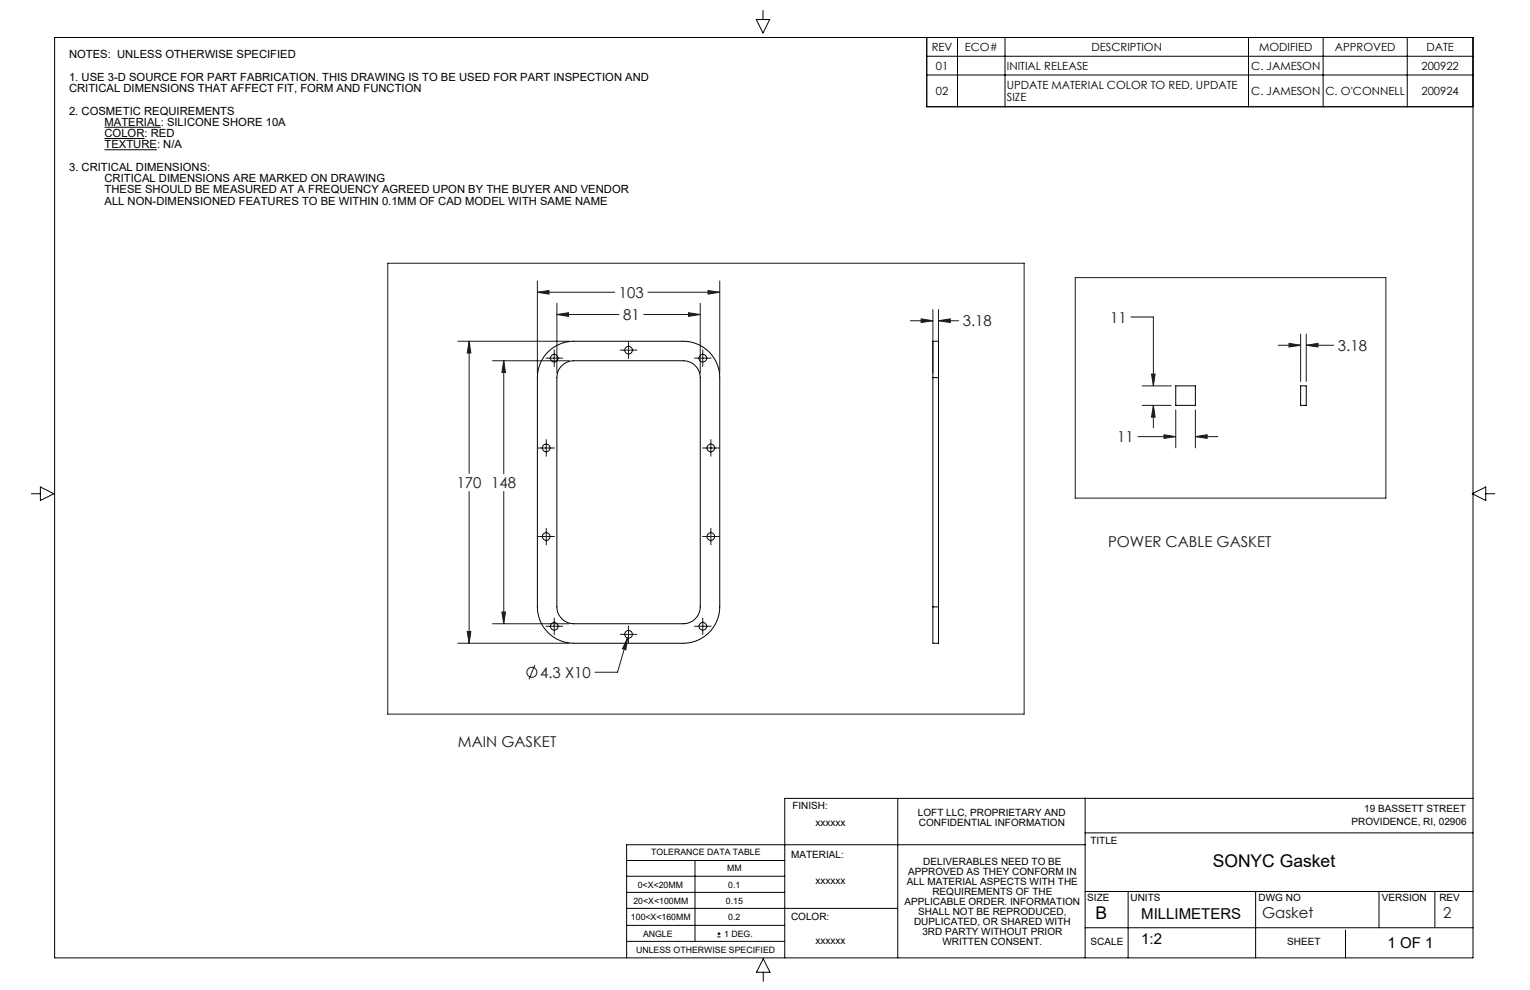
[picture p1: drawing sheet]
<svg xmlns="http://www.w3.org/2000/svg" width="432mm" height="279mm" viewBox="0 0 432 279" stroke-linecap="round" stroke-linejoin="round" font-family="sans-serif">
<g fill="none" stroke="#191924" stroke-width=".28">
<path d="M109.4 74.3h179.6v127.2h-179.6zM151.7 79.3v26M203.1 79.3v26M303.5 78.4h87.6v62.2h-87.6zM129.2 96.3h31.4M132.4 96.3l.5 3.3h-1zM132.4 96.3v37.4M151.7 82.5l3.2-.5v1zM151.7 82.5h21.8M156.4 98.7v4.7M157.2 88.8l3.2-.5v1zM157.2 85.6v19.7"/>
<path d="M157.2 88.8h17.5M175 98.8h4.7M177.4 96.5v4.7M181.7 88.8h15.9M182.9 82.5h20.2M194.3 88.3l3.3 .5-3.3 .5zM197.6 85.6v19.7M198.3 98.7v4.7M199.8 82l3.3 .5-3.3 .5zM256.9 90.5h6.4M260 90l3.3 .5-3.3 .5zM263.3 87.3v18"/>
<path d="M264.9 90.5l3.3-.5v1zM264.9 87.3v18M264.9 90.5h5.6M319.2 89.5h6.3v19.4M360.7 97.4h6.4M363.8 96.9l3.3 .5-3.3 .5zM367.1 94.3v13.3M368.7 97.4l3.3-.5v1zM368.7 94.3v13.3M368.7 97.4h7.7M139 101.8h21.6M142.2 101.8l.5 3.3h-1.1z"/>
<path d="M142.2 101.8v31.9M154.1 101.1h4.7M196 101.1h4.7M322.3 108.9h8.3M322.3 114.4h8.3M325 105.6h1l-.5 3.3zM325.5 114.4v6.4M325.5 114.4l.5 3.3h-1zM331.8 115.7v10.7M337.4 115.7v10.7M132.4 138.7v42.8M142.2 138.7v37.3"/>
<path d="M151.8 126.4h4.7M154.2 124.1v4.7M198.3 126.4h4.7M200.6 124.1v4.7M321.1 123.2h10.7M328.5 122.7l3.3 .5-3.3 .5zM337.4 123.2l3.3-.5v1zM337.4 123.2h6.3M151.8 151.4h4.7M154.2 149.1v4.7M198.3 151.4h4.7M200.6 149.1v4.7"/>
<path d="M131.9 178.2h1l-.5 3.3zM139 176h21.6M141.6 172.7h1.1l-.5 3.3zM154.1 176.7h4.7M156.4 174.4v4.7M175 179h4.7M177.4 176.7v4.7M196 176.7h4.7M198.3 174.4v4.7M129.2 181.5h31.4M150.9 187.7l-1.6 4M177.1 180.1l-.5 3.3-.9-.3z"/>
<path d="M177.1 180.1l-2.8 9.6h-6.4"/>
<circle cx="150.1" cy="189.7" r="1.41"/>
</g>
<g fill="none" stroke="#000" stroke-width=".28">
<path d="M15.4 10.6h400.3v259.7h-400.3zM213.4 5.5h3.8l-1.9 3.8zM215.3 3v2.5M261.5 10.6v19.5h154.2M261.5 15.9h154.2M270.2 10.6v19.5M283.6 10.6v19.5M352.4 10.6v19.5M373.4 10.6v19.5M397.2 10.6v19.5M29.5 35.9h15.9M29.5 39.1h11.3"/>
<path d="M261.5 21.2h154.2M29.5 42.3h14.8M8.9 139.3h2.5M11.4 137.4l3.8 1.9-3.8 2zM415.5 139.3l3.8-1.9v3.9zM419.3 139.3h2.6M253.4 225.3v45M306.2 238.4h-129.4v31.9M306.2 235.1h109.5M306.2 225.2v45.1M415.7 225.3h-194.2v45M176.8 256.4h76.6"/>
<path d="M176.8 251.8h44.7M176.8 247.3h44.7M176.8 242.9h44.7M196.1 242.9v22.8M306.2 251.6h109.5M318.4 251.6v18.7M354.4 251.6v18.7M389.2 251.7v10.1M405 251.6v9.9M176.8 265.7h44.7M176.8 261.2h44.7M202.5 264.4h.8"/>
<path d="M202.5 263.5h.8M202.9 263.1v.8M215.4 270.6l1.9 3.8h-3.8zM215.4 274.4v2.5M306.2 261.8h109.5M379.7 262.5v7.8"/>
</g>
<path d="M132.4 96.3l.5 3.3h-1zM131.9 178.2h1l-.5 3.3zM151.7 82.5l3.2-.5v1zM199.8 82l3.3 .5-3.3 .5zM142.2 101.8l.5 3.3h-1.1zM141.6 172.7h1.1l-.5 3.3zM157.2 88.8l3.2-.5v1zM194.3 88.3l3.3 .5-3.3 .5zM177.1 180.1l-1.4 3 .9 .3zM264.9 90.5l3.3-.5v1zM260 90l3.3 .5-3.3 .5zM337.4 123.2l3.3-.5v1zM328.5 122.7l3.3 .5-3.3 .5zM325 105.6h1l-.5 3.3zM325.5 114.4l.5 3.3h-1zM363.8 96.9l3.3 .5-3.3 .5zM368.7 97.4l3.3-.5v1z" fill="#191924"/>
<g fill="none" stroke="#000" stroke-width=".28">
<path d="M155 99a10.4 10.4 0 0 1 6.9-2.7h31a10.3 10.3 0 0 1 10.2 10.3v64.7a10.3 10.3 0 0 1-10.2 10.2h-31a10.3 10.3 0 0 1-10.2-10.2v-64.7a10 10 0 0 1 3.3-7.6zM158.8 103l1.4-.9 1.7-.3h31a4.8 4.8 0 0 1 4.7 4.8v64.7a4.8 4.8 0 0 1-4.7 4.7h-31a4.7 4.7 0 0 1-4.7-4.7v-64.7l.2-1.7zM263.3 106.6v-10.3h1.6v10.3M263.3 106.6v64.7M263.3 106.6h1.6M264.9 106.6v64.7M331.8 108.9h5.6v5.5h-5.6zM367.1 108.9h1.6v5.5h-1.6zM263.3 171.3v10.2h1.6v-10.2M263.3 171.3h1.6"/>
<circle cx="177.4" cy="98.8" r="1.08"/>
<circle cx="156.4" cy="101.1" r="1.08"/>
<circle cx="198.3" cy="101.1" r="1.08"/>
<circle cx="154.1" cy="126.4" r="1.08"/>
<circle cx="200.6" cy="126.4" r="1.08"/>
<circle cx="154.1" cy="151.4" r="1.08"/>
<circle cx="200.6" cy="151.4" r="1.08"/>
<circle cx="156.4" cy="176.8" r="1.08"/>
<circle cx="177.4" cy="179" r="1.08"/>
<circle cx="198.3" cy="176.8" r="1.08"/>
</g>
<g font-size="4.9">
<text x="342.3" y="244.6">SONYC Gasket</text>
<text x="309.1" y="259.4">B</text>
</g>
<g font-size="4.2" fill="#191924">
<text x="174.7" y="84.1">103</text>
<text x="175.8" y="90.4">81</text>
<text x="271.7" y="92.1">3.18</text>
<text x="313.3" y="91.1">11</text>
<text x="377.6" y="99">3.18</text>
<text x="315.3" y="124.8">11</text>
<text x="128.9" y="137.8">170 148</text>
<text x="312.7" y="154.4">POWER CABLE GASKET</text>
<text x="152.4" y="191.3">4.3 X10</text>
<text x="129.2" y="210.9">MAIN GASKET</text>
<text x="356.2" y="259.2">Gasket</text>
<text x="407.3" y="259.2">2</text>
</g>
<g font-size="4.2">
<text x="322.1" y="259.4">MILLIMETERS</text>
<text x="322.1" y="266.6">1:2</text>
<text x="391.6" y="267.5">1 OF 1</text>
</g>
<g font-size="3.2">
<text x="19.5" y="16.5">NOTES: UNLESS OTHERWISE SPECIFIED</text>
<text x="263" y="14.4">REV</text>
<text x="272.3" y="14.4">ECO#</text>
<text x="308" y="14.4">DESCRIPTION</text>
<text x="355.3" y="14.4">MODIFIED</text>
<text x="376.7" y="14.4">APPROVED</text>
<text x="402.6" y="14.4">DATE</text>
<text x="19.5" y="22.9">1. USE 3-D SOURCE FOR PART FABRICATION. THIS DRAWING IS TO BE USED FOR PART INSPECTION AND</text>
<text x="264.1" y="19.7">01</text>
<text x="284.2" y="19.7">INITIAL RELEASE</text>
<text x="353.1" y="19.7">C. JAMESON</text>
<text x="401.2" y="19.7">200922</text>
<text x="19.5" y="26">CRITICAL DIMENSIONS THAT AFFECT FIT, FORM AND FUNCTION</text>
<text x="264.1" y="26.8">02</text>
<text x="284.2" y="25.2">UPDATE MATERIAL COLOR TO RED, UPDATE</text>
<text x="284.2" y="28.4">SIZE</text>
<text x="353.1" y="26.8">C. JAMESON</text>
<text x="374.1" y="26.8">C. O'CONNELL</text>
<text x="401.2" y="26.8">200924</text>
<text x="19.5" y="32.4">2. COSMETIC REQUIREMENTS</text>
<text x="29.5" y="35.6">MATERIAL: SILICONE SHORE 10A</text>
<text x="29.5" y="41.9">TEXTURE: N/A</text>
<text x="29.5" y="38.7">COLOR: RED</text>
<text x="19.5" y="48.3">3. CRITICAL DIMENSIONS:</text>
<text x="29.5" y="51.4">CRITICAL DIMENSIONS ARE MARKED ON DRAWING</text>
<text x="29.5" y="54.6">THESE SHOULD BE MEASURED AT A FREQUENCY AGREED UPON BY THE BUYER AND VENDOR</text>
<text x="29.5" y="57.8">ALL NON-DIMENSIONED FEATURES TO BE WITHIN 0.1MM OF CAD MODEL WITH SAME NAME</text>
</g>
<g font-size="2.8">
<text x="223.6" y="228.4">FINISH:</text>
<text x="230.1" y="233.2">xxxxxx</text>
<text x="259.1" y="230.4">LOFT LLC, PROPRIETARY AND</text>
<text x="259.3" y="233.2">CONFIDENTIAL INFORMATION</text>
<text x="381.4" y="232.8">PROVIDENCE, RI, 02906</text>
<text x="385" y="229.2">19 BASSETT STREET</text>
<text x="307.7" y="238.2">TITLE</text>
<text x="223.3" y="242.1">MATERIAL:</text>
<text x="260.6" y="244">DELIVERABLES NEED TO BE</text>
<text x="230.1" y="249.5">xxxxxx</text>
<text x="255.9" y="249.6">ALL MATERIAL ASPECTS WITH THE</text>
<text x="256.3" y="246.8">APPROVED AS THEY CONFORM IN</text>
<text x="255.3" y="255.3">APPLICABLE ORDER. INFORMATION</text>
<text x="263.1" y="252.5">REQUIREMENTS OF THE</text>
<text x="306.9" y="254.2">SIZE</text>
<text x="319.1" y="254.2">UNITS</text>
<text x="355.2" y="254.2">DWG NO</text>
<text x="390" y="254.2">VERSION</text>
<text x="406.2" y="254.2">REV</text>
<text x="223.3" y="259.6">COLOR:</text>
<text x="258" y="260.9">DUPLICATED, OR SHARED WITH</text>
<text x="259.1" y="258.1">SHALL NOT BE REPRODUCED,</text>
<text x="260.3" y="263.7">3RD PARTY WITHOUT PRIOR</text>
<text x="230.1" y="266.5">xxxxxx</text>
<text x="266" y="266.6">WRITTEN CONSENT.</text>
<text x="307.8" y="266.6">SCALE</text>
<text x="363.3" y="266.6">SHEET</text>
</g>
<g font-size="2.5">
<text x="183.8" y="241.4">TOLERANCE DATA TABLE</text>
<text x="205.2" y="245.9">MM</text>
<text x="180" y="250.5">0&lt;X&lt;20MM</text>
<text x="205.5" y="250.5">0.1</text>
<text x="178.8" y="255.1">20&lt;X&lt;100MM</text>
<text x="204.9" y="255.1">0.15</text>
<text x="178.1" y="259.6">100&lt;X&lt;160MM</text>
<text x="205.5" y="259.6">0.2</text>
<text x="179.5" y="268.9">UNLESS OTHERWISE SPECIFIED</text>
<text x="181.5" y="264.3">ANGLE</text>
<text x="204.4" y="264.3">1 DEG.</text>
</g>
</svg>
